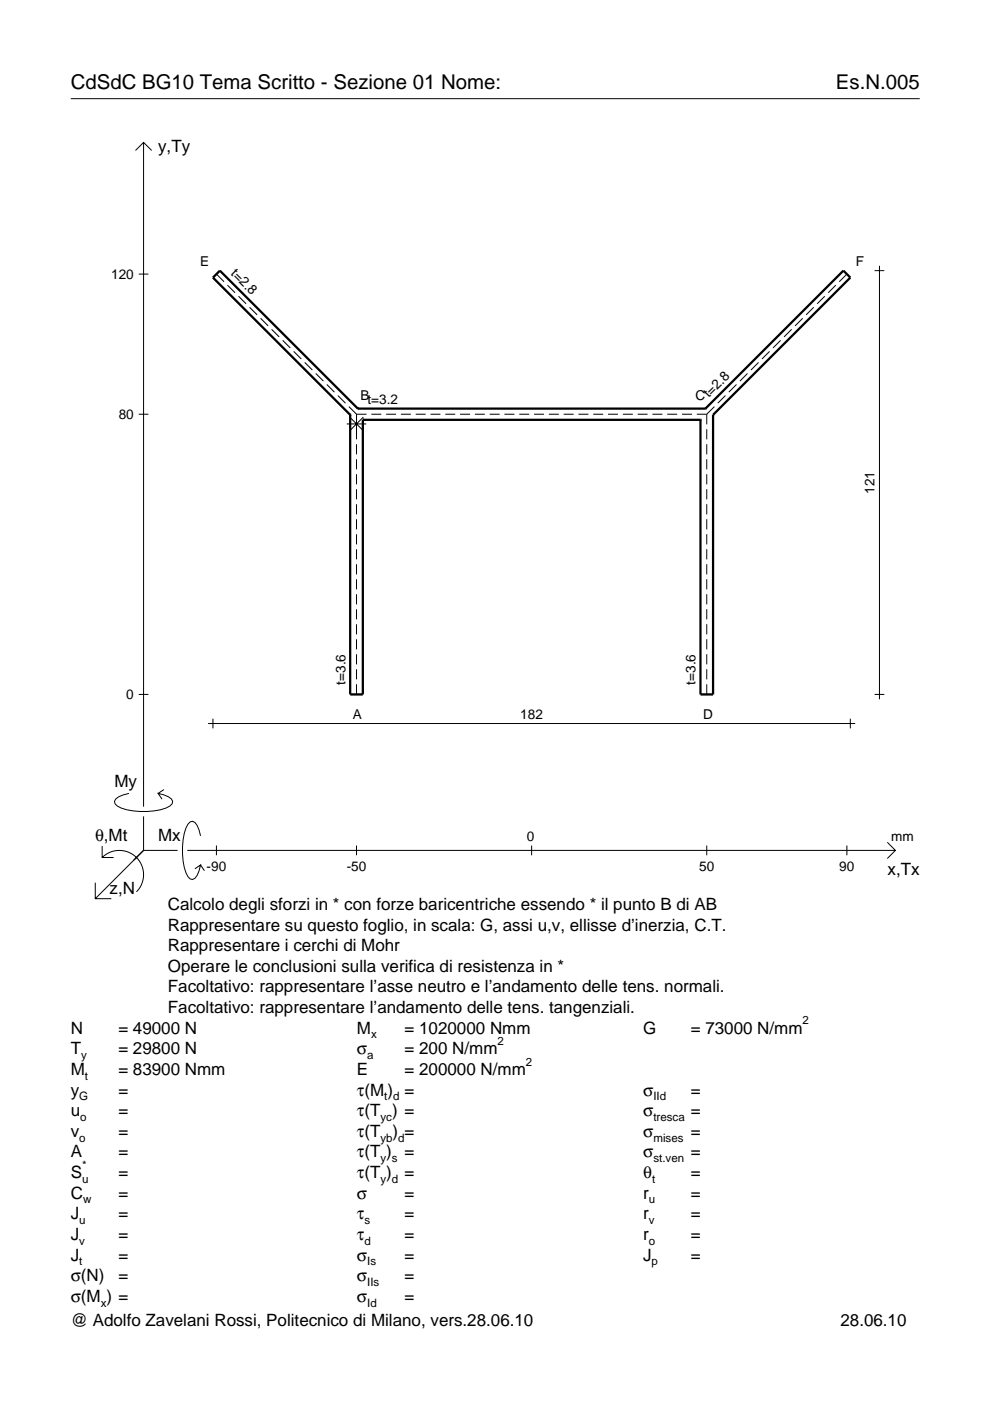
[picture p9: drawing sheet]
<svg xmlns="http://www.w3.org/2000/svg" width="210mm" height="297mm" viewBox="0 0 210 297" stroke-linecap="round" stroke-linejoin="round" font-family="sans-serif">
<g fill="none" stroke="#000" stroke-width=".21">
<path d="M15 20.9h180M28.7 31.9l1.7-1.7 1.8 1.7M30.4 30.2v140.8M29.4 58.1h2.1M45.9 58.1l1.6 1.6M179.6 58.1l-1.7 1.6M185.4 57.4h2.1M186.5 56.4v91.9M48.2 60.5l1.6 1.6M50.6 62.8l1.6 1.6M52.9 65.1l1.6 1.7M55.2 67.5l1.7 1.6"/>
<path d="M57.6 69.8l1.6 1.6M59.9 72.2l1.6 1.6M62.3 74.5l1.6 1.6M64.6 76.8l1.6 1.7M67 79.2l1.6 1.6M158.5 79.2l-1.6 1.6M160.8 76.8l-1.6 1.7M163.2 74.5l-1.6 1.6M165.5 72.2l-1.6 1.6M167.8 69.8l-1.6 1.6M170.2 67.5l-1.6 1.6M172.5 65.1l-1.6 1.7"/>
<path d="M174.9 62.8l-1.6 1.6M177.2 60.5l-1.6 1.6M29.4 87.8h2.1M69.3 81.5l1.6 1.6M71.6 83.9l1.6 1.6M73.5 89.9h4.1M74 86.2l1.6 1.6M74.1 88.4l2.9 2.9M75.6 87.8h2.1M75.6 87.8v5.4M75.6 94.2v2.1M75.6 97.4v2.1"/>
<path d="M77 88.4l-2.9 2.9M78.7 87.8h2.1M81.9 87.8h2.1M85 87.8h2.1M88.1 87.8h2.1M91.3 87.8h2.1M94.4 87.8h2.1M97.5 87.8h2.2M100.7 87.8h2.1M103.8 87.8h2.1M107 87.8h2.1M110.1 87.8h2.1"/>
<path d="M113.2 87.8h2.1M116.4 87.8h2.1M119.5 87.8h2.1M122.6 87.8h2.2M125.8 87.8h2.1M128.9 87.8h2.1M132.1 87.8h2.1M135.2 87.8h2.1M138.3 87.8h2.1M141.5 87.8h2.1M144.6 87.8h2.1M147.7 87.8h2.1"/>
<path d="M149.8 87.8v2.2M149.8 91v2.2M149.8 94.2v2.1M149.8 97.4v2.1M151.5 86.2l-1.7 1.6M153.8 83.9l-1.6 1.6M156.1 81.5l-1.6 1.6M75.6 100.5v2.2M75.6 103.7v2.2M75.6 106.9v2.2M75.6 110.1v2.1M75.6 113.3v2.1"/>
<path d="M75.6 116.5v2.1M75.6 119.6v2.2M149.8 100.5v2.2M149.8 103.7v2.2M149.8 106.9v2.2M149.8 110.1v2.1M149.8 113.3v2.1M149.8 116.5v2.1M149.8 119.6v2.2M75.6 122.8v2.2M75.6 126v2.1M75.6 129.2v2.1"/>
<path d="M75.6 132.4v2.1M75.6 135.5v2.2M75.6 138.7v2.2M149.8 122.8v2.2M149.8 126v2.1M149.8 129.2v2.1M149.8 132.4v2.1M149.8 135.5v2.2M149.8 138.7v2.2M29.4 147.2h2.1M44.1 153.4h137.2M45.1 152.4v2"/>
<path d="M75.6 141.9v2.2M75.6 145.1v2.1M149.8 141.9v2.2M149.8 145.1v2.1M180.3 152.4v2M185.4 147.2h2.1M21.7 179.4v2.4h2.4M27.3 168.2a3.6 3.6 0 0 0-3 1.7l.1 .5a5.6 5.6 0 0 0 3.8 1.5 13.4 13.4 0 0 0 7.8-1l.5-.5 .1-.5a3.6 3.6 0 0 0-3.1-1.7l.8 1.2M30.4 173.1v7.2M34.7 167.4l-1.2 .8M42.5 177.2a3.6 3.6 0 0 0-1.7-3.1l-.5 .2a5.7 5.7 0 0 0-1.5 3.7 13.3 13.3 0 0 0 1 7.9l.5 .5 .5 .1a3.6 3.6 0 0 0 1.7-3.1l-1.2 .8M45.9 179.3v2"/>
<path d="M75.6 179.3v2M112.7 179.3v2M149.8 179.3v2M179.6 179.3v2M188.1 178.6l1.7 1.7-1.7 1.7M20.2 187.2v3.3h3.4M21.7 181.8a5.1 5.1 0 0 1 7.2 0 5.1 5.1 0 0 1 0 7.3M30.4 180.3l-10.2 10.2M30.4 180.3h7.2M39.7 180.3h150.1M42.5 183.4l.8 1.2"/>
</g>
<path d="M74.2 88h.1M74.2 88v59.2h2.7v-58.2M75.9 86.6h.1M75.9 86.6h73.7M75.9 86.6l-29.3-29.2-1.5 1.5 29.1 29.1M76.9 89h.1M76.9 89h71.6M148.5 89h.1M149.6 86.6h.1M149.6 86.6l29.2-29.2 1.5 1.5-29.1 29.1M151.2 88h.1M151.2 88v59.2h-2.7v-58.2" fill="none" stroke="#000" stroke-width=".48"/>
<g font-size="4.3">
<text x="15" y="18.9">CdSdC BG10 Tema Scritto - Sezione 01 Nome:</text>
<text x="177.2" y="18.9">Es.N.005</text>
</g>
<g font-size="3.6">
<text x="33.5" y="32.3">y,Ty</text>
<text x="24.3" y="166.9">My</text>
<text x="20.1" y="178.2">θ,Mt</text>
<text x="33.5" y="178.2">Mx</text>
<text x="188.2" y="185.5">x,Tx</text>
<text x="23.2" y="189.6">z,N</text>
<text x="35.6" y="192.9">Calcolo degli sforzi in * con forze baricentriche essendo * il punto B di AB</text>
<text x="35.6" y="197.3">Rappresentare su questo foglio, in scala: G, assi u,v, ellisse d’inerzia, C.T.</text>
<text x="35.6" y="201.7">Rappresentare i cerchi di Mohr</text>
<text x="35.6" y="206">Operare le conclusioni sulla verifica di resistenza in *</text>
<text x="35.6" y="210.4">Facoltativo: rappresentare l’asse neutro e l’andamento delle tens. normali.</text>
<text x="35.6" y="214.8">Facoltativo: rappresentare l’andamento delle tens. tangenziali.</text>
<text x="15" y="219.2">N</text>
<text x="25.1" y="219.2">= 49000 N</text>
<text x="75.7" y="219.2">M</text>
<text x="85.8" y="219.2">= 1020000 Nmm</text>
<text x="136.4" y="219.2">G</text>
<text x="146.5" y="219.2">= 73000 N/mm</text>
<text x="15" y="227.9">M</text>
<text x="15" y="223.5">T</text>
<text x="25.1" y="227.9">= 83900 Nmm</text>
<text x="25.1" y="223.5">= 29800 N</text>
<text x="75.7" y="223.5">σ</text>
<text x="75.7" y="227.9">E</text>
<text x="85.8" y="223.5">= 200 N/mm</text>
<text x="85.8" y="227.9">= 200000 N/mm</text>
<text x="15" y="232.3">y</text>
<text x="25.1" y="232.3">=</text>
<text x="75.7" y="232.3">τ(M ) =</text>
<text x="136.4" y="232.3">σ</text>
<text x="146.5" y="232.3">=</text>
<text x="15" y="236.7">u</text>
<text x="25.1" y="236.7">=</text>
<text x="75.7" y="236.7">τ(T ) =</text>
<text x="136.4" y="236.7">σ</text>
<text x="146.5" y="236.7">=</text>
<text x="15" y="245.4">A</text>
<text x="15" y="241">v</text>
<text x="25.1" y="241">=</text>
<text x="25.1" y="245.4">=</text>
<text x="75.7" y="245.4">τ(T )</text>
<text x="75.7" y="241">τ(T</text>
<text x="83.3" y="241">) =</text>
<text x="85.8" y="245.4">=</text>
<text x="136.4" y="241">σ</text>
<text x="136.4" y="245.4">σ</text>
<text x="146.5" y="241">=</text>
<text x="146.5" y="245.4">=</text>
<text x="15" y="249.8">S</text>
<text x="25.1" y="249.8">=</text>
<text x="75.7" y="249.8">τ(T )</text>
<text x="85.8" y="249.8">=</text>
<text x="136.4" y="249.8">θ</text>
<text x="146.5" y="249.8">=</text>
<text x="15" y="254.2">C</text>
<text x="25.1" y="254.2">=</text>
<text x="75.7" y="254.2">σ</text>
<text x="85.8" y="254.2">=</text>
<text x="136.4" y="254.2">r</text>
<text x="146.5" y="254.2">=</text>
<text x="15" y="262.9">J</text>
<text x="15" y="258.5">J</text>
<text x="25.1" y="262.9">=</text>
<text x="25.1" y="258.5">=</text>
<text x="75.7" y="258.5">τ</text>
<text x="75.7" y="262.9">τ</text>
<text x="85.8" y="258.5">=</text>
<text x="85.8" y="262.9">=</text>
<text x="136.4" y="262.9">r</text>
<text x="136.4" y="258.5">r</text>
<text x="146.5" y="262.9">=</text>
<text x="146.5" y="258.5">=</text>
<text x="15" y="267.3">J</text>
<text x="25.1" y="267.3">=</text>
<text x="75.7" y="267.3">σ</text>
<text x="85.8" y="267.3">=</text>
<text x="136.4" y="267.3">J</text>
<text x="146.5" y="267.3">=</text>
<text x="15" y="271.7">σ(N)</text>
<text x="25.1" y="271.7">=</text>
<text x="75.7" y="271.7">σ</text>
<text x="85.8" y="271.7">=</text>
<text x="15" y="276">σ(M ) =</text>
<text x="15" y="281.2">@ Adolfo Zavelani Rossi, Politecnico di Milano, vers.28.06.10</text>
<text x="75.7" y="276">σ</text>
<text x="85.8" y="276">=</text>
<text x="178.2" y="281.2">28.06.10</text>
</g>
<g font-size="2.9">
<text x="23.6" y="59.1">120</text>
<text x="42.5" y="56.3">E</text>
<text x="48.8" y="58.1" transform="rotate(45 48.8 58.1)">t=2.8</text>
<text x="181.5" y="56.3">F</text>
<text x="25.2" y="88.8">80</text>
<text x="76.4" y="84.8">B</text>
<text x="77.9" y="85.6">t=3.2</text>
<text x="147.5" y="84.8">C</text>
<text x="150.3" y="84.5" transform="rotate(-45 150.3 84.5)">t=2.8</text>
<text x="185.4" y="104.7" transform="rotate(-90 185.4 104.7)">121</text>
<text x="26.8" y="148.2">0</text>
<text x="73.2" y="145.2" transform="rotate(-90 73.2 145.2)">t=3.6</text>
<text x="147.5" y="145.2" transform="rotate(-90 147.5 145.2)">t=3.6</text>
<text x="74.8" y="152.3">A</text>
<text x="110.3" y="152.4">182</text>
<text x="149.1" y="152.3">D</text>
<text x="111.7" y="178.2">0</text>
<text x="189" y="178.2">mm</text>
<text x="43.8" y="184.7">-90</text>
<text x="73.5" y="184.7">-50</text>
<text x="148.2" y="184.7">50</text>
<text x="178" y="184.7">90</text>
</g>
<g font-size="2.4">
<text x="78.7" y="220.2">x</text>
<text x="105.5" y="221.5">2</text>
<text x="170.2" y="217.2">2</text>
<text x="17.2" y="224.5">y</text>
<text x="77.9" y="224.5">a</text>
<text x="111.5" y="225.9">2</text>
<text x="16.8" y="233.3">G</text>
<text x="18" y="228.9">t</text>
<text x="81.5" y="233.3">t d</text>
<text x="138.5" y="233.3">IId</text>
<text x="17" y="237.7">o</text>
<text x="80.7" y="237.7">yc</text>
<text x="138.5" y="237.7">tresca</text>
<text x="16.8" y="242">o</text>
<text x="80.7" y="242">yb d</text>
<text x="138.5" y="242">mises</text>
<text x="17.4" y="250.8">u</text>
<text x="17.4" y="247.8">*</text>
<text x="80.7" y="246.4">y s</text>
<text x="80.7" y="250.8">y d</text>
<text x="138.2" y="250.8">t</text>
<text x="138.5" y="246.4">st.ven</text>
<text x="17.6" y="255.2">w</text>
<text x="137.6" y="255.2">u</text>
<text x="16.8" y="263.9">v</text>
<text x="16.8" y="259.5">u</text>
<text x="77.3" y="259.5">s</text>
<text x="77.3" y="263.9">d</text>
<text x="137.6" y="263.9">o</text>
<text x="137.6" y="259.5">v</text>
<text x="16.8" y="268.3">t</text>
<text x="77.9" y="268.3">Is</text>
<text x="138.2" y="268.3">p</text>
<text x="77.9" y="272.7">IIs</text>
<text x="21.4" y="277">x</text>
<text x="77.9" y="277">Id</text>
</g>
</svg>
